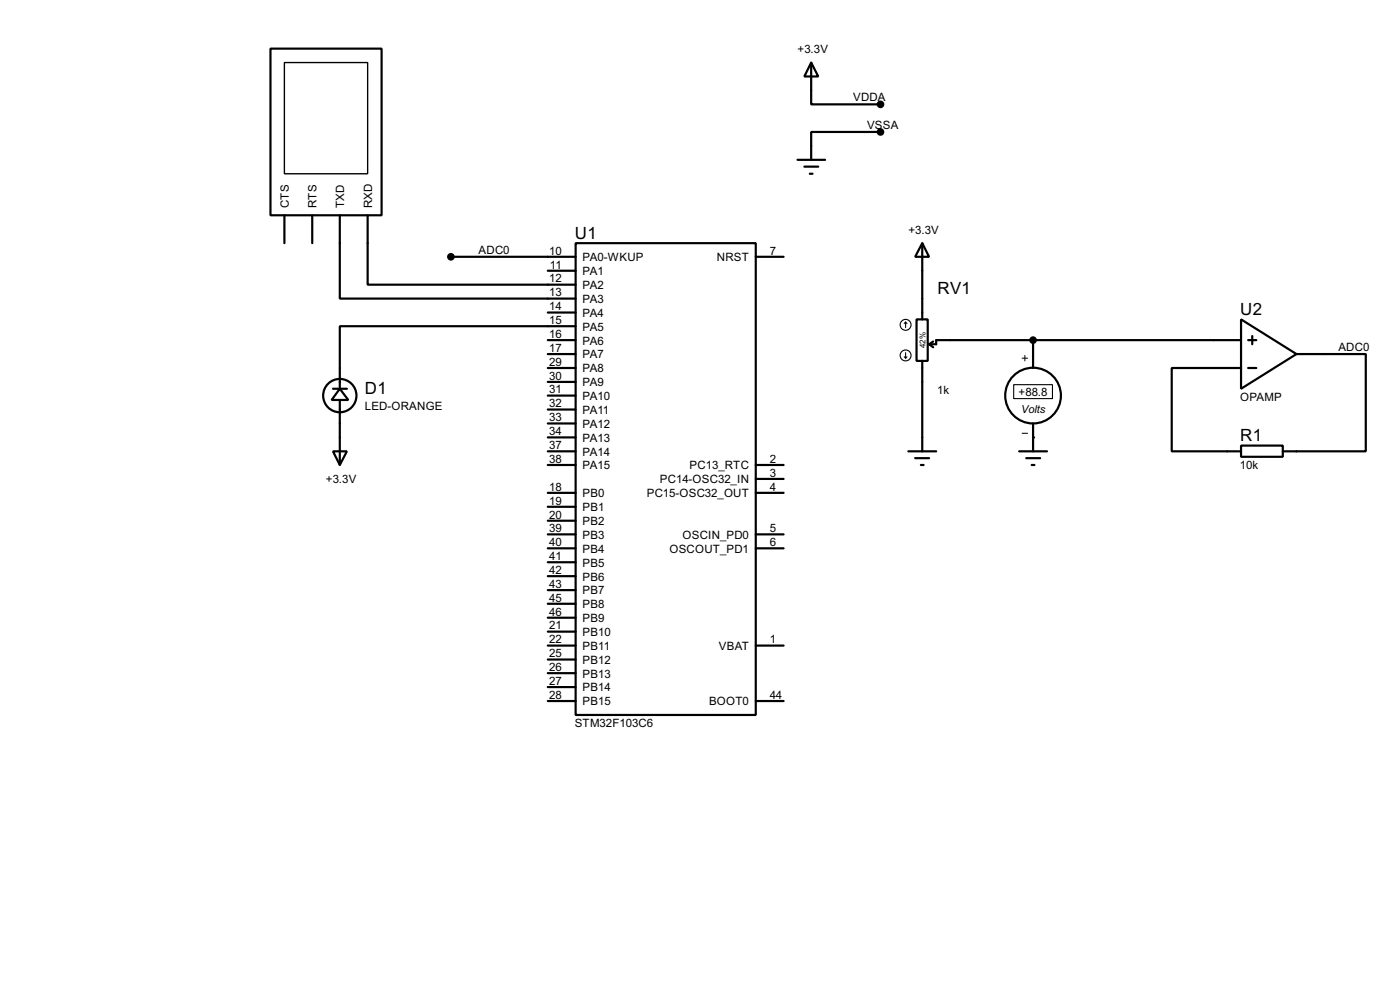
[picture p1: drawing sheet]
<svg xmlns="http://www.w3.org/2000/svg" width="256mm" height="180mm" viewBox="0 0 256 180" stroke-linecap="round" stroke-linejoin="round" font-family="sans-serif">
<g fill="none" stroke="#000" stroke-width=".4">
<path d="M49.6 8.9h20.3v30.5h-20.3zM148.6 11.5l1.3 2.5h-2.5zM148.6 11.5v7.6h12.7M52.1 39.4v5.1M57.2 39.4v5.1M62.3 39.4v15.3h43.2M67.4 39.4v12.7h38.1M146.1 29.3h5.1M147.4 30.5h2.5M148.4 31.8h.5M161.3 24.2h-12.7v5.1M82.6 47h22.9"/>
<path d="M100.4 49.6h5.1M100.4 57.2h5.1M105.5 44.5h33v86.4h-33zM105.5 59.7h-43.2v11.5M138.5 47h5.1M167.9 58.5h2.1v7.6h-2.1zM169 44.5l1.2 2.5h-2.5zM169 44.5v14M227.4 58.5l10.1 6.3-10.1 6.4zM61 71.2h2.6M62.3 71.2l1.5 2h-3zM62.3 73.2v11.9"/>
<path d="M100.4 62.3h5.1M100.4 64.8h5.1M100.4 67.4h5.1M100.4 69.9h5.1M100.4 72.4h5.1M100.4 75h5.1M100.4 77.5h5.1M169 66.1v16.5M170.2 63l.8 .6M171 62.5l-.8 .5M189.3 62.3v5.1M189.3 77.5v5.1"/>
<path d="M227.4 67.4h-12.7v15.2h12.7M227.4 62.3h-55.9v.7h-1.3M228.7 62.3h1.5M228.7 67.4h1.5M229.4 61.5v1.5M237.5 64.8h12.7v17.8h-15.2M61 82.6h2.6l-1.3 2.5zM100.4 97.8h5.1M100.4 90.2h5.1M100.4 92.8h5.1M100.4 95.3h5.1M100.4 80.1h5.1"/>
<path d="M100.4 82.6h5.1M100.4 85.1h5.1M138.5 97.8h5.1M138.5 90.2h5.1M138.5 85.1h5.1M138.5 87.7h5.1M166.4 82.6h5.1M167.7 83.9h2.5M168.7 85.1h.5M186.7 82.6h5.1M188 83.9h2.6M189 85.1h.5"/>
<path d="M227.4 81.6h7.6v2h-7.6zM100.4 100.4h5.1M100.4 110.5h5.1M100.4 113.1h5.1M100.4 115.6h5.1M100.4 118.2h5.1M100.4 102.9h5.1M100.4 105.5h5.1M100.4 108h5.1M138.5 100.4h5.1M138.5 118.2h5.1M100.4 128.3h5.1"/>
<path d="M100.4 120.7h5.1M100.4 123.2h5.1M100.4 125.8h5.1M138.5 128.3h5.1"/>
<circle cx="62.2" cy="72.4" r="3.1"/>
<circle cx="189.2" cy="72.4" r="5.1"/>
</g>
<circle cx="189.3" cy="80.1" r=".2" fill="#000"/>
<path d="M52.1 11.5h15.3v20.3h-15.3z" fill="none" stroke="#000" stroke-width=".25"/>
<g fill="#000" stroke="#000" stroke-width=".4">
<circle cx="161.3" cy="19.1" r=".5"/>
<circle cx="161.3" cy="24.2" r=".5"/>
<circle cx="82.6" cy="47" r=".5"/>
<circle cx="189.2" cy="62.3" r=".5"/>
</g>
<g fill="none" stroke="#000" stroke-width=".2">
<path d="M165.9 59l-.2 .2M165.9 59l.3 .2M165.9 59v1M165.7 65.3l.2 .3M165.9 64.6v1M166.2 65.3l-.3 .3M185.7 70.4h7.1v2.6h-7.1z"/>
<circle cx="165.9" cy="59.5" r="1"/>
<circle cx="165.9" cy="65.1" r="1"/>
</g>
<path d="M187.3 65.6h1M187.3 79.3h1M187.8 65.1v1" fill="none" stroke="#000" stroke-width=".18"/>
<g font-size="3.5">
<text x="105.3" y="43.7">U1</text>
<text x="171.8" y="53.9">RV1</text>
<text x="227.2" y="57.7">U2</text>
<text x="66.9" y="72.1">D1</text>
<text x="227.2" y="80.8">R1</text>
</g>
<g font-size="2.4">
<text x="146.1" y="9.7">+3.3V</text>
<text x="156.3" y="18.5">VDDA</text>
<text x="158.8" y="23.6">VSSA</text>
<text x="52.9" y="38.1" transform="rotate(-90 52.9 38.1)">CTS</text>
<text x="58" y="38.1" transform="rotate(-90 58 38.1)">RTS</text>
<text x="63.1" y="38.1" transform="rotate(-90 63.1 38.1)">TXD</text>
<text x="68.2" y="38.1" transform="rotate(-90 68.2 38.1)">RXD</text>
<text x="87.7" y="46.4">ADC0</text>
<text x="100.6" y="46.6">10</text>
<text x="106.7" y="47.8">PA0-WKUP</text>
<text x="131.3" y="47.8">NRST</text>
<text x="141" y="46.6">7</text>
<text x="166.4" y="42.7">+3.3V</text>
<text x="100.6" y="51.7">12</text>
<text x="100.8" y="49.2">11</text>
<text x="106.7" y="52.9">PA2</text>
<text x="106.7" y="50.4">PA1</text>
<text x="100.6" y="54.3">13</text>
<text x="100.6" y="56.8">14</text>
<text x="100.6" y="59.3">15</text>
<text x="106.7" y="55.4">PA3</text>
<text x="106.7" y="58">PA4</text>
<text x="100.6" y="61.9">16</text>
<text x="100.6" y="64.4">17</text>
<text x="106.7" y="60.5">PA5</text>
<text x="106.7" y="63.1">PA6</text>
<text x="106.7" y="65.6">PA7</text>
<text x="245.2" y="64.2">ADC0</text>
<text x="100.6" y="67">29</text>
<text x="100.6" y="69.5">30</text>
<text x="100.6" y="72">31</text>
<text x="106.7" y="68.1">PA8</text>
<text x="106.7" y="70.7">PA9</text>
<text x="66.8" y="75">LED-ORANGE</text>
<text x="100.6" y="74.6">32</text>
<text x="100.6" y="77.1">33</text>
<text x="106.7" y="73.2">PA10</text>
<text x="106.7" y="75.8">PA11</text>
<text x="171.7" y="72.1">1k</text>
<text x="186.6" y="72.5">+88.8</text>
<text x="227.2" y="73.4">OPAMP</text>
<text x="100.6" y="79.7">34</text>
<text x="100.6" y="82.2">37</text>
<text x="106.7" y="78.3">PA12</text>
<text x="106.7" y="80.8">PA13</text>
<text x="106.7" y="83.4">PA14</text>
<text x="59.7" y="88.5">+3.3V</text>
<text x="100.6" y="89.8">18</text>
<text x="100.6" y="84.7">38</text>
<text x="106.7" y="85.9">PA15</text>
<text x="120.9" y="88.5">PC14-OSC32_IN</text>
<text x="126.3" y="85.9">PC13_RTC</text>
<text x="141" y="84.7">2</text>
<text x="141" y="87.3">3</text>
<text x="141" y="89.8">4</text>
<text x="227.2" y="85.8">10k</text>
<text x="100.6" y="92.4">19</text>
<text x="100.6" y="94.9">20</text>
<text x="106.7" y="91">PB0</text>
<text x="106.7" y="93.6">PB1</text>
<text x="118.5" y="91">PC15-OSC32_OUT</text>
<text x="100.6" y="97.4">39</text>
<text x="100.6" y="100">40</text>
<text x="106.7" y="96.1">PB2</text>
<text x="106.7" y="98.6">PB3</text>
<text x="106.7" y="101.2">PB4</text>
<text x="122.6" y="101.2">OSCOUT_PD1</text>
<text x="125" y="98.6">OSCIN_PD0</text>
<text x="141" y="97.4">5</text>
<text x="141" y="100">6</text>
<text x="100.6" y="102.5">41</text>
<text x="100.6" y="105.1">42</text>
<text x="100.6" y="107.6">43</text>
<text x="106.7" y="103.7">PB5</text>
<text x="106.7" y="106.3">PB6</text>
<text x="100.6" y="110.1">45</text>
<text x="100.6" y="112.7">46</text>
<text x="106.7" y="111.3">PB8</text>
<text x="106.7" y="113.9">PB9</text>
<text x="106.7" y="108.8">PB7</text>
<text x="100.6" y="115.2">21</text>
<text x="100.6" y="117.8">22</text>
<text x="106.7" y="116.4">PB10</text>
<text x="106.7" y="119">PB11</text>
<text x="131.7" y="119">VBAT</text>
<text x="141" y="117.8">1</text>
<text x="100.6" y="120.3">25</text>
<text x="100.6" y="122.8">26</text>
<text x="100.6" y="125.4">27</text>
<text x="106.7" y="121.5">PB12</text>
<text x="106.7" y="124">PB13</text>
<text x="100.6" y="127.9">28</text>
<text x="106.7" y="126.6">PB14</text>
<text x="106.7" y="129.1">PB15</text>
<text x="129.9" y="129.1">BOOT0</text>
<text x="141" y="127.9">44</text>
<text x="105.3" y="133.1">STM32F103C6</text>
</g>
<text font-size="2.3" x="187.1" y="75.5">Volts</text>
<text font-size="1.7" x="169.6" y="63.7" transform="rotate(-90 169.6 63.7)">42%</text>
</svg>
